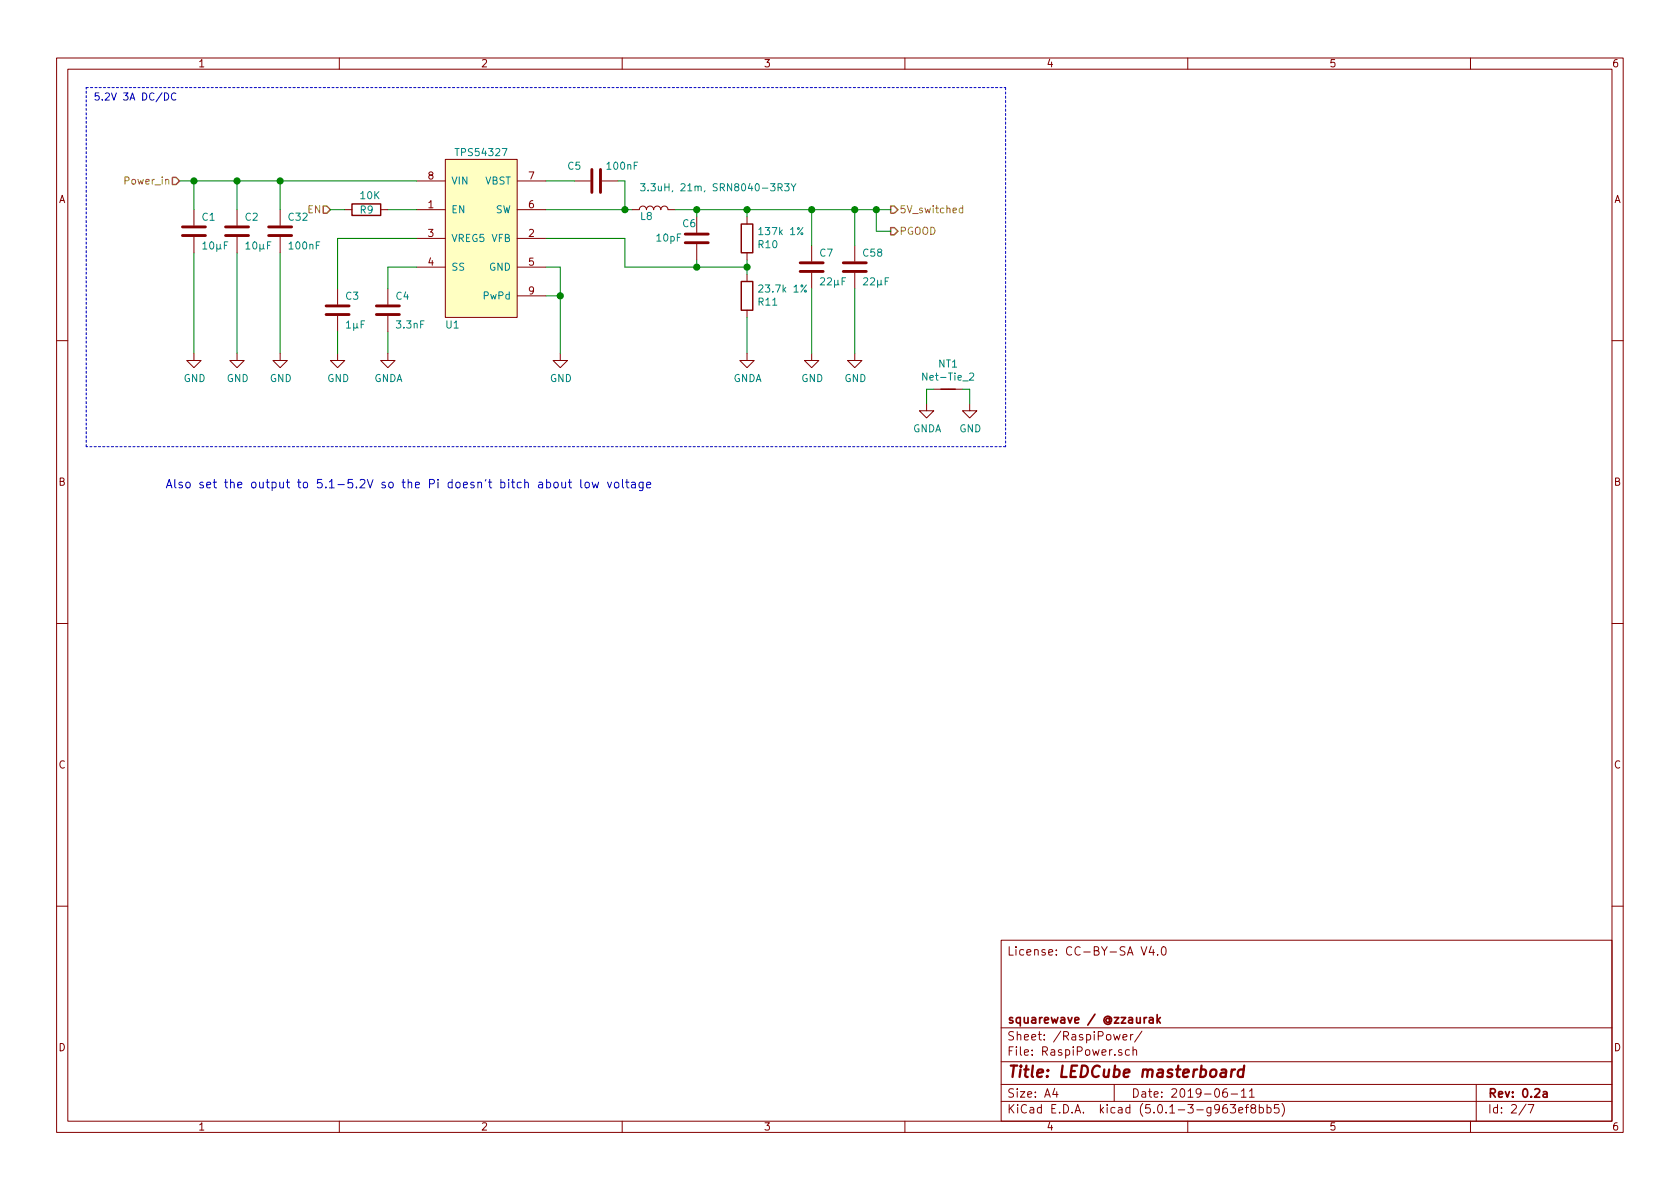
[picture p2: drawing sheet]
EESchema Schematic File Version 4
LIBS:kiss-masterboard-cache
EELAYER 26 0
EELAYER END
$Descr A4 11693 8268
encoding utf-8
Sheet 2 7
Title "LEDCube masterboard"
Date "2019-06-11"
Rev "0.2a"
Comp "squarewave / @zzaurak"
Comment1 ""
Comment2 ""
Comment3 ""
Comment4 "License: CC-BY-SA V4.0"
$EndDescr
Text HLabel 2300 1450 0    50   Input ~ 0
EN
$Comp
L kiss:TPS54327 U1
U 1 1
P 3350 1650
F 0 "U1" H 3150 1050 50  0000 C CNN
F 1 "TPS54327" H 3350 2250 50  0000 C CNN
F 2 "Package_SO:HSOP-8-1EP_3.9x4.9mm_P1.27mm_EP2.41x3.1mm_ThermalVias" H 3300 1550 50  0001 C CNN
F 3 "" H 3300 1550 50  0001 C CNN
	1    3350 1650
	1    0    0    -1  
$EndComp
$Comp
L Device:R R?
U 1 1
P 2550 1450
AR Path="/5FDC8D9E" Ref="R?"  Part="1" 
AR Path="/5C93509D/5FDC8D9E" Ref="R?"  Part="1" 
AR Path="/5C958DBD/5C9BDDC9/5FDC8D9E" Ref="R?"  Part="1" 
AR Path="/5C958DBD/5FDC8D9E" Ref="R?"  Part="1" 
AR Path="/5D49C0F6/5FDC8D9E" Ref="R9"  Part="1" 
F 0 "R9" V 2550 1400 50  0000 L CNN
F 1 "10K" V 2450 1400 50  0000 L CNN
F 2 "Resistor_SMD:R_0603_1608Metric" V 2480 1450 50  0001 C CNN
F 3 "~" H 2550 1450 50  0001 C CNN
F 4 "0603" H -2150 -800 50  0001 C CNN "Package"
F 5 "RC0603JR-0768K" H -2150 -800 50  0001 C CNN "Part No."
F 6 "Yageo" H -2250 -2250 50  0001 C CNN "Manufacturer"
F 7 "-" H -3300 -1000 50  0001 C CNN "Digikey No."
	1    2550 1450
	0    1    1    0   
$EndComp
$Comp
L Device:C C?
U 1 1
P 1350 1600
AR Path="/5FDC921E" Ref="C?"  Part="1" 
AR Path="/5C93509D/5FDC921E" Ref="C?"  Part="1" 
AR Path="/5C958DBD/5C9BDDC9/5FDC921E" Ref="C?"  Part="1" 
AR Path="/5C958DBD/5FDC921E" Ref="C?"  Part="1" 
AR Path="/5D49C0F6/5FDC921E" Ref="C1"  Part="1" 
F 0 "C1" H 1400 1700 50  0000 L CNN
F 1 "10µF" H 1400 1500 50  0000 L CNN
F 2 "Capacitor_SMD:C_0805_2012Metric" H 1388 1450 50  0001 C CNN
F 3 "~" H 1350 1600 50  0001 C CNN
F 4 "490-10748-1-ND" H -3800 -850 50  0001 C CNN "Digikey No."
F 5 "Murata" H -3800 -850 50  0001 C CNN "Manufacturer"
F 6 "GRM21BR61E106MA73L" H -3800 -850 50  0001 C CNN "Part No."
	1    1350 1600
	1    0    0    -1  
$EndComp
$Comp
L Device:C C?
U 1 1
P 2350 2150
AR Path="/5FDC95A3" Ref="C?"  Part="1" 
AR Path="/5C93509D/5FDC95A3" Ref="C?"  Part="1" 
AR Path="/5C958DBD/5C9BDDC9/5FDC95A3" Ref="C?"  Part="1" 
AR Path="/5C958DBD/5FDC95A3" Ref="C?"  Part="1" 
AR Path="/5D49C0F6/5FDC95A3" Ref="C3"  Part="1" 
F 0 "C3" H 2400 2250 50  0000 L CNN
F 1 "1µF" H 2400 2050 50  0000 L CNN
F 2 "Capacitor_SMD:C_0603_1608Metric" H 2388 2000 50  0001 C CNN
F 3 "~" H 2350 2150 50  0001 C CNN
F 4 "0603" H -1950 -100 50  0001 C CNN "Package"
F 5 "587-1438-1-ND" H -3150 -300 50  0001 C CNN "Digikey No."
F 6 "Taiyo Yuden" H -3150 -300 50  0001 C CNN "Manufacturer"
F 7 "GMK212B7105KG-T" H -3150 -300 50  0001 C CNN "Part No."
	1    2350 2150
	1    0    0    -1  
$EndComp
$Comp
L Device:C C?
U 1 1
P 2700 2150
AR Path="/5FDC9BFD" Ref="C?"  Part="1" 
AR Path="/5C93509D/5FDC9BFD" Ref="C?"  Part="1" 
AR Path="/5C958DBD/5C9BDDC9/5FDC9BFD" Ref="C?"  Part="1" 
AR Path="/5C958DBD/5FDC9BFD" Ref="C?"  Part="1" 
AR Path="/5D49C0F6/5FDC9BFD" Ref="C4"  Part="1" 
F 0 "C4" H 2750 2250 50  0000 L CNN
F 1 "3.3nF" H 2750 2050 50  0000 L CNN
F 2 "Capacitor_SMD:C_0603_1608Metric" H 2738 2000 50  0001 C CNN
F 3 "~" H 2700 2150 50  0001 C CNN
F 4 "0603" H -4400 -600 50  0001 C CNN "Package"
F 5 "-" H -5150 -850 50  0001 C CNN "Digikey No."
F 6 "Murata" H -5150 -850 50  0001 C CNN "Manufacturer"
F 7 "GRM188R71H103KA01D" H -5150 -850 50  0001 C CNN "Part No."
	1    2700 2150
	1    0    0    -1  
$EndComp
$Comp
L Device:C C?
U 1 1
P 4150 1250
AR Path="/5FDCA441" Ref="C?"  Part="1" 
AR Path="/5C93509D/5FDCA441" Ref="C?"  Part="1" 
AR Path="/5C958DBD/5C9BDDC9/5FDCA441" Ref="C?"  Part="1" 
AR Path="/5C958DBD/5FDCA441" Ref="C?"  Part="1" 
AR Path="/5D49C0F6/5FDCA441" Ref="C5"  Part="1" 
F 0 "C5" V 4250 1350 50  0000 L CNN
F 1 "100nF" V 4250 950 50  0000 L CNN
F 2 "Capacitor_SMD:C_0603_1608Metric" H 4188 1100 50  0001 C CNN
F 3 "~" H 4150 1250 50  0001 C CNN
F 4 "0603" H -2950 -1500 50  0001 C CNN "Package"
F 5 "-" H -3700 -1750 50  0001 C CNN "Digikey No."
F 6 "Murata" H -3700 -1750 50  0001 C CNN "Manufacturer"
F 7 "GRM188R71H103KA01D" H -3700 -1750 50  0001 C CNN "Part No."
	1    4150 1250
	0    -1   -1   0   
$EndComp
$Comp
L Device:L L8
U 1 1
P 4550 1450
F 0 "L8" V 4500 1500 50  0000 C CNN
F 1 "3.3uH, 21m, SRN8040-3R3Y" V 4700 1000 50  0000 C CNN
F 2 "kiss:Bourns_SRN8040" H 4550 1450 50  0001 C CNN
F 3 "http://www.bourns.com/data/global/pdfs/SRN8040.pdf" H 4550 1450 50  0001 C CNN
	1    4550 1450
	0    -1   -1   0   
$EndComp
$Comp
L Device:R R?
U 1 1
P 5200 1650
AR Path="/5FDCB350" Ref="R?"  Part="1" 
AR Path="/5C93509D/5FDCB350" Ref="R?"  Part="1" 
AR Path="/5C958DBD/5C9BDDC9/5FDCB350" Ref="R?"  Part="1" 
AR Path="/5C958DBD/5FDCB350" Ref="R?"  Part="1" 
AR Path="/5D49C0F6/5FDCB350" Ref="R10"  Part="1" 
F 0 "R10" H 5270 1696 50  0000 L CNN
F 1 "137k 1%" H 5270 1605 50  0000 L CNN
F 2 "Resistor_SMD:R_0603_1608Metric" V 5130 1650 50  0001 C CNN
F 3 "~" H 5200 1650 50  0001 C CNN
F 4 "0603" H 500 -600 50  0001 C CNN "Package"
F 5 "RC0603JR-0768K" H 500 -600 50  0001 C CNN "Part No."
F 6 "Yageo" H 400 -2050 50  0001 C CNN "Manufacturer"
F 7 "-" H -650 -800 50  0001 C CNN "Digikey No."
	1    5200 1650
	1    0    0    1   
$EndComp
$Comp
L Device:C C?
U 1 1
P 4850 1650
AR Path="/5FDCB8B8" Ref="C?"  Part="1" 
AR Path="/5C93509D/5FDCB8B8" Ref="C?"  Part="1" 
AR Path="/5C958DBD/5C9BDDC9/5FDCB8B8" Ref="C?"  Part="1" 
AR Path="/5C958DBD/5FDCB8B8" Ref="C?"  Part="1" 
AR Path="/5D49C0F6/5FDCB8B8" Ref="C6"  Part="1" 
F 0 "C6" H 4850 1550 50  0000 L CNN
F 1 "10pF" H 4950 1650 50  0000 L CNN
F 2 "Capacitor_SMD:C_0603_1608Metric" H 4888 1500 50  0001 C CNN
F 3 "~" H 4850 1650 50  0001 C CNN
F 4 "0603" H -2250 -1100 50  0001 C CNN "Package"
F 5 "-" H -3000 -1350 50  0001 C CNN "Digikey No."
F 6 "Murata" H -3000 -1350 50  0001 C CNN "Manufacturer"
F 7 "GRM188R71H103KA01D" H -3000 -1350 50  0001 C CNN "Part No."
	1    4850 1650
	-1   0    0    1   
$EndComp
$Comp
L Device:R R?
U 1 1
P 5200 2050
AR Path="/5FDCBC4F" Ref="R?"  Part="1" 
AR Path="/5C93509D/5FDCBC4F" Ref="R?"  Part="1" 
AR Path="/5C958DBD/5C9BDDC9/5FDCBC4F" Ref="R?"  Part="1" 
AR Path="/5C958DBD/5FDCBC4F" Ref="R?"  Part="1" 
AR Path="/5D49C0F6/5FDCBC4F" Ref="R11"  Part="1" 
F 0 "R11" H 5270 2096 50  0000 L CNN
F 1 "23.7k 1%" H 5270 2005 50  0000 L CNN
F 2 "Resistor_SMD:R_0603_1608Metric" V 5130 2050 50  0001 C CNN
F 3 "~" H 5200 2050 50  0001 C CNN
F 4 "0603" H 500 -200 50  0001 C CNN "Package"
F 5 "RC0603JR-0768K" H 500 -200 50  0001 C CNN "Part No."
F 6 "Yageo" H 400 -1650 50  0001 C CNN "Manufacturer"
F 7 "-" H -650 -400 50  0001 C CNN "Digikey No."
	1    5200 2050
	1    0    0    1   
$EndComp
$Comp
L Device:C C?
U 1 1
P 5650 1850
AR Path="/5FDCC538" Ref="C?"  Part="1" 
AR Path="/5C93509D/5FDCC538" Ref="C?"  Part="1" 
AR Path="/5C958DBD/5C9BDDC9/5FDCC538" Ref="C?"  Part="1" 
AR Path="/5C958DBD/5FDCC538" Ref="C?"  Part="1" 
AR Path="/5D49C0F6/5FDCC538" Ref="C7"  Part="1" 
F 0 "C7" H 5700 1950 50  0000 L CNN
F 1 "22µF" H 5700 1750 50  0000 L CNN
F 2 "Capacitor_SMD:C_1210_3225Metric" H 5688 1700 50  0001 C CNN
F 3 "~" H 5650 1850 50  0001 C CNN
F 4 "587-1965-1-ND" H -3150 -1850 50  0001 C CNN "Digikey No."
F 5 "Taiyo Yuden" H -3150 -1850 50  0001 C CNN "Manufacturer"
F 6 "LMK325BJ107MM-T" H -3150 -1850 50  0001 C CNN "Part No."
	1    5650 1850
	1    0    0    -1  
$EndComp
Wire Wire Line
	3800 1450 4350 1450
Wire Wire Line
	4300 1250 4350 1250
Wire Wire Line
	4350 1250 4350 1450
Connection ~ 4350 1450
Wire Wire Line
	4350 1450 4400 1450
Wire Wire Line
	4000 1250 3800 1250
Wire Wire Line
	4700 1450 4850 1450
Wire Wire Line
	4850 1450 4850 1500
Wire Wire Line
	4850 1450 5200 1450
Wire Wire Line
	5200 1450 5200 1500
Connection ~ 4850 1450
Wire Wire Line
	5200 1800 5200 1850
$Comp
L power:GND #PWR?
U 1 1
P 3900 2450
AR Path="/5FDE11D4" Ref="#PWR?"  Part="1" 
AR Path="/5C93509D/5FDE11D4" Ref="#PWR?"  Part="1" 
AR Path="/5C958DBD/5C9BDDC9/5FDE11D4" Ref="#PWR?"  Part="1" 
AR Path="/5C958DBD/5FDE11D4" Ref="#PWR?"  Part="1" 
AR Path="/5D49C0F6/5FDE11D4" Ref="#PWR0104"  Part="1" 
F 0 "#PWR0104" H 3900 2200 50  0001 C CNN
F 1 "GND" H 3905 2277 50  0000 C CNN
F 2 "" H 3900 2450 50  0001 C CNN
F 3 "" H 3900 2450 50  0001 C CNN
	1    3900 2450
	1    0    0    -1  
$EndComp
Wire Wire Line
	3800 1850 3900 1850
Wire Wire Line
	3900 1850 3900 2050
Wire Wire Line
	3800 2050 3900 2050
Connection ~ 3900 2050
Wire Wire Line
	3900 2050 3900 2450
$Comp
L Device:C C?
U 1 1
P 5950 1850
AR Path="/5FDE4156" Ref="C?"  Part="1" 
AR Path="/5C93509D/5FDE4156" Ref="C?"  Part="1" 
AR Path="/5C958DBD/5C9BDDC9/5FDE4156" Ref="C?"  Part="1" 
AR Path="/5C958DBD/5FDE4156" Ref="C?"  Part="1" 
AR Path="/5D49C0F6/5FDE4156" Ref="C58"  Part="1" 
F 0 "C58" H 6000 1950 50  0000 L CNN
F 1 "22µF" H 6000 1750 50  0000 L CNN
F 2 "Capacitor_SMD:C_1210_3225Metric" H 5988 1700 50  0001 C CNN
F 3 "~" H 5950 1850 50  0001 C CNN
F 4 "587-1965-1-ND" H -2850 -1850 50  0001 C CNN "Digikey No."
F 5 "Taiyo Yuden" H -2850 -1850 50  0001 C CNN "Manufacturer"
F 6 "LMK325BJ107MM-T" H -2850 -1850 50  0001 C CNN "Part No."
	1    5950 1850
	1    0    0    -1  
$EndComp
Wire Wire Line
	5200 1450 5650 1450
Wire Wire Line
	5950 1450 5950 1700
Connection ~ 5200 1450
Wire Wire Line
	5650 1450 5650 1700
Connection ~ 5650 1450
Wire Wire Line
	5650 1450 5950 1450
Wire Wire Line
	3800 1650 4350 1650
Wire Wire Line
	4350 1650 4350 1850
Wire Wire Line
	4350 1850 4850 1850
Connection ~ 5200 1850
Wire Wire Line
	5200 1850 5200 1900
Wire Wire Line
	4850 1800 4850 1850
Connection ~ 4850 1850
Wire Wire Line
	4850 1850 5200 1850
$Comp
L power:GND #PWR?
U 1 1
P 5650 2450
AR Path="/5FDEC140" Ref="#PWR?"  Part="1" 
AR Path="/5C93509D/5FDEC140" Ref="#PWR?"  Part="1" 
AR Path="/5C958DBD/5C9BDDC9/5FDEC140" Ref="#PWR?"  Part="1" 
AR Path="/5C958DBD/5FDEC140" Ref="#PWR?"  Part="1" 
AR Path="/5D49C0F6/5FDEC140" Ref="#PWR0106"  Part="1" 
F 0 "#PWR0106" H 5650 2200 50  0001 C CNN
F 1 "GND" H 5655 2277 50  0000 C CNN
F 2 "" H 5650 2450 50  0001 C CNN
F 3 "" H 5650 2450 50  0001 C CNN
	1    5650 2450
	1    0    0    -1  
$EndComp
$Comp
L power:GND #PWR?
U 1 1
P 5950 2450
AR Path="/5FDEC3A3" Ref="#PWR?"  Part="1" 
AR Path="/5C93509D/5FDEC3A3" Ref="#PWR?"  Part="1" 
AR Path="/5C958DBD/5C9BDDC9/5FDEC3A3" Ref="#PWR?"  Part="1" 
AR Path="/5C958DBD/5FDEC3A3" Ref="#PWR?"  Part="1" 
AR Path="/5D49C0F6/5FDEC3A3" Ref="#PWR0107"  Part="1" 
F 0 "#PWR0107" H 5950 2200 50  0001 C CNN
F 1 "GND" H 5955 2277 50  0000 C CNN
F 2 "" H 5950 2450 50  0001 C CNN
F 3 "" H 5950 2450 50  0001 C CNN
	1    5950 2450
	1    0    0    -1  
$EndComp
Wire Wire Line
	5950 2000 5950 2450
Wire Wire Line
	5650 2450 5650 2000
Wire Wire Line
	5200 2200 5200 2450
$Comp
L Device:C C?
U 1 1
P 1650 1600
AR Path="/5FDF5B97" Ref="C?"  Part="1" 
AR Path="/5C93509D/5FDF5B97" Ref="C?"  Part="1" 
AR Path="/5C958DBD/5C9BDDC9/5FDF5B97" Ref="C?"  Part="1" 
AR Path="/5C958DBD/5FDF5B97" Ref="C?"  Part="1" 
AR Path="/5D49C0F6/5FDF5B97" Ref="C2"  Part="1" 
F 0 "C2" H 1700 1700 50  0000 L CNN
F 1 "10µF" H 1700 1500 50  0000 L CNN
F 2 "Capacitor_SMD:C_0805_2012Metric" H 1688 1450 50  0001 C CNN
F 3 "~" H 1650 1600 50  0001 C CNN
F 4 "490-10748-1-ND" H -3500 -850 50  0001 C CNN "Digikey No."
F 5 "Murata" H -3500 -850 50  0001 C CNN "Manufacturer"
F 6 "GRM21BR61E106MA73L" H -3500 -850 50  0001 C CNN "Part No."
	1    1650 1600
	1    0    0    -1  
$EndComp
Wire Wire Line
	2700 1450 2900 1450
Wire Wire Line
	1350 1450 1350 1250
Wire Wire Line
	1250 1250 1350 1250
Connection ~ 1350 1250
Wire Wire Line
	1350 1250 1650 1250
Wire Wire Line
	1650 1450 1650 1250
Connection ~ 1650 1250
Wire Wire Line
	1650 1250 1950 1250
Wire Wire Line
	2900 1650 2350 1650
Wire Wire Line
	2350 1650 2350 2000
Wire Wire Line
	2700 2000 2700 1850
Wire Wire Line
	2700 1850 2900 1850
Wire Wire Line
	2700 2450 2700 2300
$Comp
L power:GND #PWR?
U 1 1
P 2350 2450
AR Path="/5FE04569" Ref="#PWR?"  Part="1" 
AR Path="/5C93509D/5FE04569" Ref="#PWR?"  Part="1" 
AR Path="/5C958DBD/5C9BDDC9/5FE04569" Ref="#PWR?"  Part="1" 
AR Path="/5C958DBD/5FE04569" Ref="#PWR?"  Part="1" 
AR Path="/5D49C0F6/5FE04569" Ref="#PWR0109"  Part="1" 
F 0 "#PWR0109" H 2350 2200 50  0001 C CNN
F 1 "GND" H 2355 2277 50  0000 C CNN
F 2 "" H 2350 2450 50  0001 C CNN
F 3 "" H 2350 2450 50  0001 C CNN
	1    2350 2450
	1    0    0    -1  
$EndComp
Wire Wire Line
	2350 2450 2350 2300
Text HLabel 1250 1250 0    50   Input ~ 0
Power_in
Text HLabel 6200 1450 2    50   Output ~ 0
5V_switched
Wire Wire Line
	5950 1450 6100 1450
Connection ~ 5950 1450
Text HLabel 6200 1600 2    50   Output ~ 0
PGOOD
Wire Wire Line
	6200 1600 6100 1600
Wire Wire Line
	6100 1600 6100 1450
Connection ~ 6100 1450
Wire Wire Line
	6100 1450 6200 1450
Wire Wire Line
	2300 1450 2400 1450
$Comp
L power:GND #PWR?
U 1 1
P 1650 2450
AR Path="/5FE101C2" Ref="#PWR?"  Part="1" 
AR Path="/5C93509D/5FE101C2" Ref="#PWR?"  Part="1" 
AR Path="/5C958DBD/5C9BDDC9/5FE101C2" Ref="#PWR?"  Part="1" 
AR Path="/5C958DBD/5FE101C2" Ref="#PWR?"  Part="1" 
AR Path="/5D49C0F6/5FE101C2" Ref="#PWR0110"  Part="1" 
F 0 "#PWR0110" H 1650 2200 50  0001 C CNN
F 1 "GND" H 1655 2277 50  0000 C CNN
F 2 "" H 1650 2450 50  0001 C CNN
F 3 "" H 1650 2450 50  0001 C CNN
	1    1650 2450
	1    0    0    -1  
$EndComp
$Comp
L power:GND #PWR?
U 1 1
P 1350 2450
AR Path="/5FE1072F" Ref="#PWR?"  Part="1" 
AR Path="/5C93509D/5FE1072F" Ref="#PWR?"  Part="1" 
AR Path="/5C958DBD/5C9BDDC9/5FE1072F" Ref="#PWR?"  Part="1" 
AR Path="/5C958DBD/5FE1072F" Ref="#PWR?"  Part="1" 
AR Path="/5D49C0F6/5FE1072F" Ref="#PWR0111"  Part="1" 
F 0 "#PWR0111" H 1350 2200 50  0001 C CNN
F 1 "GND" H 1355 2277 50  0000 C CNN
F 2 "" H 1350 2450 50  0001 C CNN
F 3 "" H 1350 2450 50  0001 C CNN
	1    1350 2450
	1    0    0    -1  
$EndComp
Wire Wire Line
	1350 2450 1350 1750
Wire Wire Line
	1650 1750 1650 2450
Wire Notes Line
	600  600  7000 600 
Wire Notes Line
	7000 600  7000 3100
Wire Notes Line
	7000 3100 600  3100
Wire Notes Line
	600  3100 600  600 
Text Notes 650  700  0    50   ~ 0
5.2V 3A DC/DC
Text Notes 1150 3400 0    59   ~ 0
Also set the output to 5.1-5.2V so the Pi doesn't bitch about low voltage
$Comp
L Device:C C?
U 1 1
P 1950 1600
AR Path="/5D00514D" Ref="C?"  Part="1" 
AR Path="/5C93509D/5D00514D" Ref="C?"  Part="1" 
AR Path="/5C958DBD/5C9BDDC9/5D00514D" Ref="C?"  Part="1" 
AR Path="/5C958DBD/5D00514D" Ref="C?"  Part="1" 
AR Path="/5D49C0F6/5D00514D" Ref="C32"  Part="1" 
F 0 "C32" H 2000 1700 50  0000 L CNN
F 1 "100nF" H 2000 1500 50  0000 L CNN
F 2 "Capacitor_SMD:C_0603_1608Metric" H 1988 1450 50  0001 C CNN
F 3 "~" H 1950 1600 50  0001 C CNN
F 4 "0603" H -2350 -650 50  0001 C CNN "Package"
F 5 "587-1438-1-ND" H -3550 -850 50  0001 C CNN "Digikey No."
F 6 "Taiyo Yuden" H -3550 -850 50  0001 C CNN "Manufacturer"
F 7 "GMK212B7105KG-T" H -3550 -850 50  0001 C CNN "Part No."
	1    1950 1600
	1    0    0    -1  
$EndComp
Wire Wire Line
	1950 1250 1950 1450
Connection ~ 1950 1250
Wire Wire Line
	1950 1250 2900 1250
Wire Wire Line
	1950 1750 1950 2450
$Comp
L power:GND #PWR?
U 1 1
P 1950 2450
AR Path="/5D0077BA" Ref="#PWR?"  Part="1" 
AR Path="/5C93509D/5D0077BA" Ref="#PWR?"  Part="1" 
AR Path="/5C958DBD/5C9BDDC9/5D0077BA" Ref="#PWR?"  Part="1" 
AR Path="/5C958DBD/5D0077BA" Ref="#PWR?"  Part="1" 
AR Path="/5D49C0F6/5D0077BA" Ref="#PWR01"  Part="1" 
F 0 "#PWR01" H 1950 2200 50  0001 C CNN
F 1 "GND" H 1955 2277 50  0000 C CNN
F 2 "" H 1950 2450 50  0001 C CNN
F 3 "" H 1950 2450 50  0001 C CNN
	1    1950 2450
	1    0    0    -1  
$EndComp
$Comp
L power:GNDA #PWR03
U 1 1
P 5200 2450
F 0 "#PWR03" H 5200 2200 50  0001 C CNN
F 1 "GNDA" H 5205 2277 50  0000 C CNN
F 2 "" H 5200 2450 50  0001 C CNN
F 3 "" H 5200 2450 50  0001 C CNN
	1    5200 2450
	1    0    0    -1  
$EndComp
$Comp
L power:GNDA #PWR02
U 1 1
P 2700 2450
F 0 "#PWR02" H 2700 2200 50  0001 C CNN
F 1 "GNDA" H 2705 2277 50  0000 C CNN
F 2 "" H 2700 2450 50  0001 C CNN
F 3 "" H 2700 2450 50  0001 C CNN
	1    2700 2450
	1    0    0    -1  
$EndComp
$Comp
L Device:Net-Tie_2 NT1
U 1 1
P 6600 2700
F 0 "NT1" H 6600 2878 50  0000 C CNN
F 1 "Net-Tie_2" H 6600 2787 50  0000 C CNN
F 2 "NetTie:NetTie-2_SMD_Pad0.5mm" H 6600 2700 50  0001 C CNN
F 3 "~" H 6600 2700 50  0001 C CNN
	1    6600 2700
	1    0    0    -1  
$EndComp
$Comp
L power:GNDA #PWR04
U 1 1
P 6450 2800
F 0 "#PWR04" H 6450 2550 50  0001 C CNN
F 1 "GNDA" H 6455 2627 50  0000 C CNN
F 2 "" H 6450 2800 50  0001 C CNN
F 3 "" H 6450 2800 50  0001 C CNN
	1    6450 2800
	1    0    0    -1  
$EndComp
$Comp
L power:GND #PWR?
U 1 1
P 6750 2800
AR Path="/5D00924A" Ref="#PWR?"  Part="1" 
AR Path="/5C93509D/5D00924A" Ref="#PWR?"  Part="1" 
AR Path="/5C958DBD/5C9BDDC9/5D00924A" Ref="#PWR?"  Part="1" 
AR Path="/5C958DBD/5D00924A" Ref="#PWR?"  Part="1" 
AR Path="/5D49C0F6/5D00924A" Ref="#PWR05"  Part="1" 
F 0 "#PWR05" H 6750 2550 50  0001 C CNN
F 1 "GND" H 6755 2627 50  0000 C CNN
F 2 "" H 6750 2800 50  0001 C CNN
F 3 "" H 6750 2800 50  0001 C CNN
	1    6750 2800
	1    0    0    -1  
$EndComp
Wire Wire Line
	6450 2800 6450 2700
Wire Wire Line
	6450 2700 6500 2700
Wire Wire Line
	6700 2700 6750 2700
Wire Wire Line
	6750 2700 6750 2800
$EndSCHEMATC
